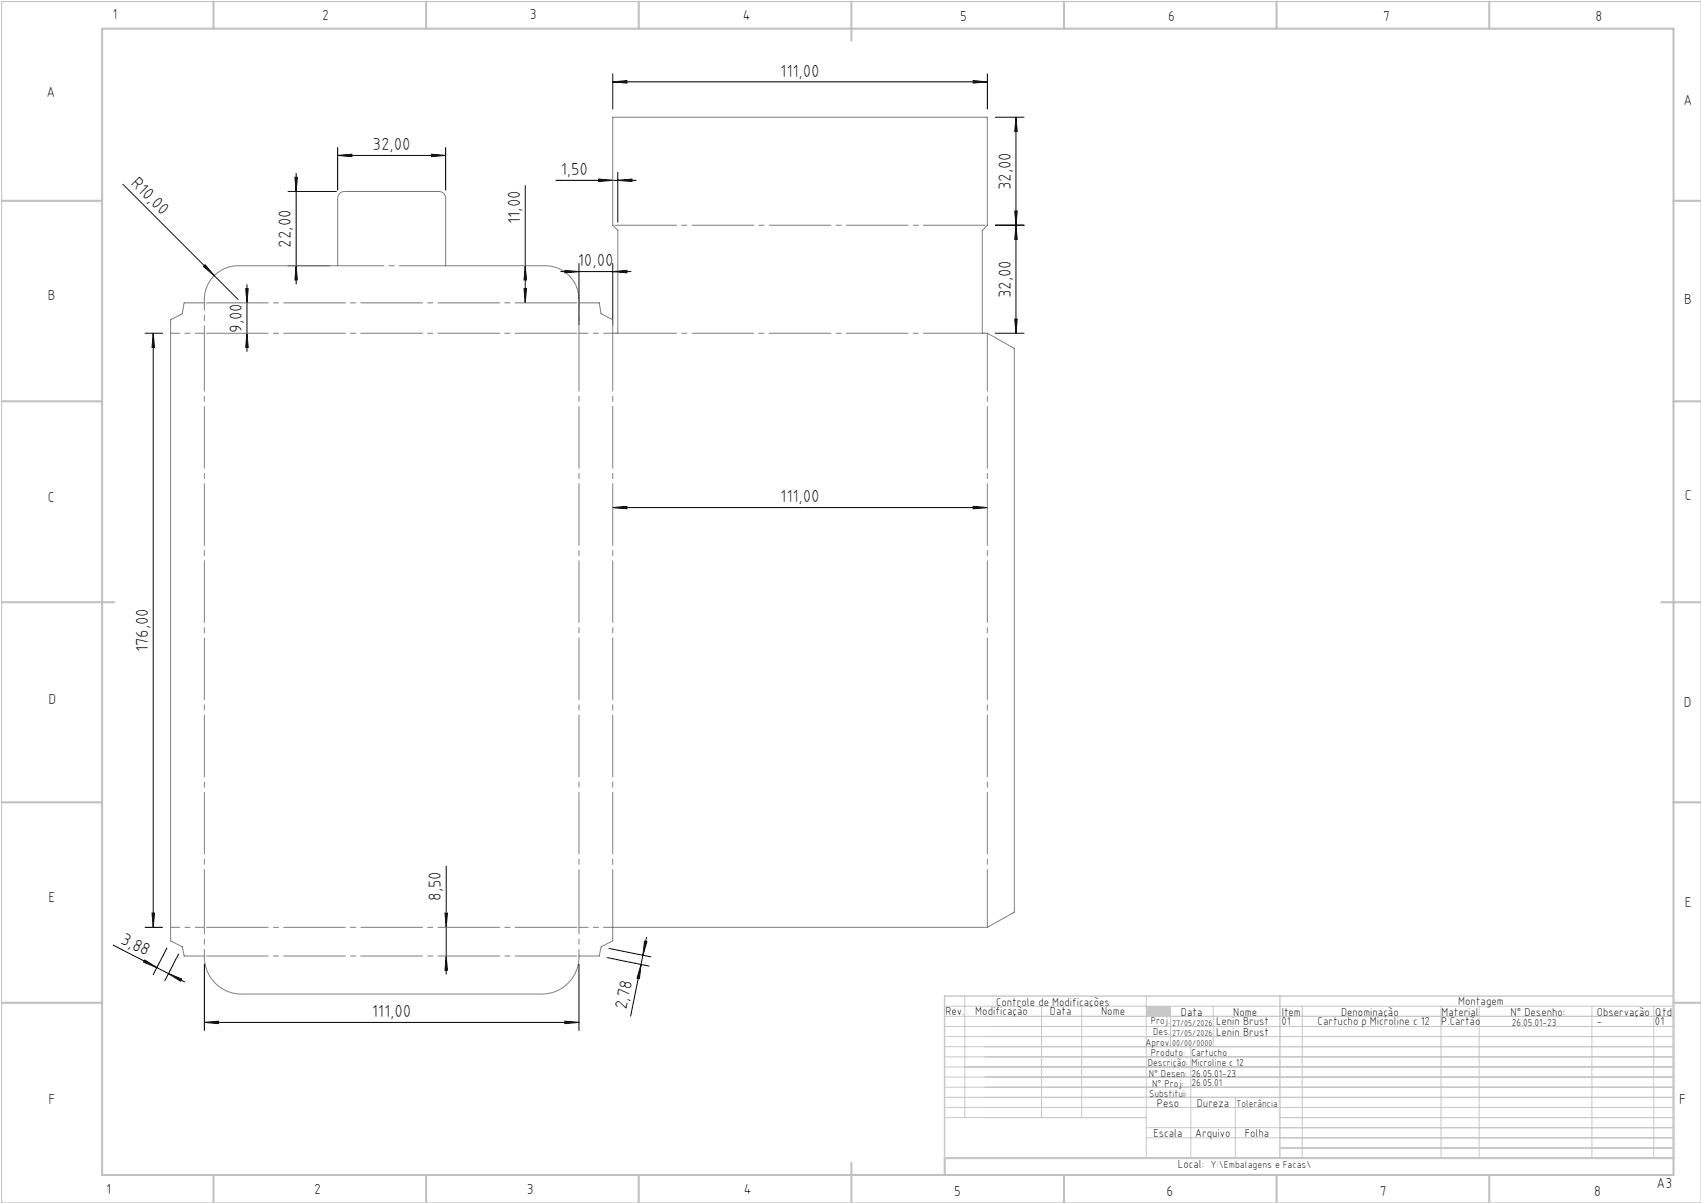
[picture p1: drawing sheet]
<svg xmlns="http://www.w3.org/2000/svg" width="420mm" height="297mm" viewBox="0 0 420 297" stroke-linecap="round" stroke-linejoin="round" font-family="sans-serif">
<path d="M.4 .4h419.6v296.6h-419.6z" fill="none" stroke="#c0c0c0" stroke-width=".25"/>
<g fill="none" stroke="#c0c0c0" stroke-width=".5">
<path d="M25.2 7.1h388v283h-388zM52.7 .4v6.7M105.2 .4v6.7M157.7 .4v6.7M210.2 .4v9.7M262.7 .4v6.7M315.2 .4v6.7M367.7 .4v6.7M.4 49.6h24.8M413.2 49.6h6.8M.4 99.1h24.8M413.2 99.1h6.8"/>
<path d="M.4 148.7h27.8M410.2 148.7h9.8M.4 198.1h24.8M413.2 198.1h6.8M.4 247.6h24.8M413.2 247.6h6.8M52.7 290.1v6.9M105.2 290.1v6.9M157.7 290.1v6.9M210.2 287.1v9.9M262.7 290.1v6.9M315.2 290.1v6.9"/>
<path d="M367.7 290.1v6.9M413.2 285.9h-179.9v4.2"/>
</g>
<g fill="none" stroke="#c3c8d2" stroke-width=".25">
<path d="M233.2 250.9h180M233.2 248.4h180M233.2 253.4h180M233.2 255.9h180M233.2 258.4h180M238.2 245.9v30M257.2 248.4v27.5M267.1 248.4v27.5M283 245.9v40M289 248.4v10M294 258.4v27.5M299.6 248.4v10"/>
<path d="M321.5 248.4v37.5M355.8 248.4v37.5M365.2 248.4v37.5M393.1 248.4v37.5M408.3 248.4v37.5M233.2 260.9h180M233.2 263.4h180M233.2 265.9h180M233.2 268.4h180M233.2 270.9h180M233.2 273.4h180M233.2 275.9h49.8"/>
<path d="M283 278.4h130.2M305 270.9v15M316 275.9h97.2M283 280.9h130.2M316 283.4h97.2"/>
</g>
<path d="M233.2 245.9h180v40h-180zM316 245.9v40" fill="none" stroke="#c3c8d2" stroke-width=".35"/>
<path d="M283 248.4h6v2.5h-6z" fill-rule="evenodd" fill="#c3c8d2"/>
<g fill="none" stroke="#000" stroke-width=".25">
<path d="M151.3 18.2v8.7M240.3 19.9l3.5 .3-3.5 .3zM243.8 18.2v8.7M83.4 38.4l3.5-.3v.6zM83.4 36.4v10.5M83.4 38.4h26.6M106.5 38.1l3.5 .3-3.5 .3zM110 36.4v10.5M151.3 20.2l3.5-.3v.6zM151.3 20.2h92.5M245.8 28.9h7.1M250.9 28.9v53.4"/>
<path d="M250.9 28.9l.3 3.5h-.6zM30.3 45.5l22.6 22.5M71.1 47.3h11.9M72.8 43.8h.6l-.3 3.5zM73.1 42.8v27.3M129.7 45.8v29M137.3 44.5h19.7M147.8 44.2l3.5 .3-3.5 .3zM152.5 44.5l3.5-.3v.6zM152.5 42.5v12.4M245.8 55.6h7.1M250.6 52.1h.6l-.3 3.5z"/>
<path d="M250.9 55.6l.3 3.5h-.6zM50.2 65.8l.4-.4 2.3 2.6zM52.9 68l5.9 5.9M60.7 71.3h.6l-.3 3.5zM61 70.3v16.5M71.1 65.6h10.3M73.1 65.6l.3 3.5h-.6zM129.4 71.3h.6l-.3 3.5zM129.7 65.6l.3 3.5h-.6zM138.5 67.1h17.3M139.5 66.8l3.5 .3-3.5 .3zM143 65.1v15.2"/>
<path d="M151.3 67.1l3.5-.3v.6zM151.3 65.1v15.2M250.6 78.8h.6l-.3 3.5zM35.8 82.3h4.3M37.8 82.3l.3 3.5h-.6zM37.8 82.3v146.6M61 82.3l.3 3.5h-.6zM245.8 82.3h7.1M151.3 125.3l3.5-.3v.6zM151.3 125.3h92.5M240.3 125l3.5 .3-3.5 .3zM110.2 213.8v26.7"/>
<path d="M27.9 233.3l17.7 9.1M35.8 237l2.9 1.9-3.2-1.4zM35.8 228.9h4.3M37.5 225.4h.6l-.3 3.5zM41.2 234.1l-3.4 6.6M44.1 235.5l-3.4 6.6M50.5 238v16.4M109.9 225.4h.6l-.3 3.5zM110.2 236l.3 3.5h-.6zM143 238v16.4M149.9 236.4l10.3 2.1M150.4 234.1l10.3 2.1"/>
<path d="M158.3 238.1l-.4 3.5-.6-.1zM159.1 232.3l.6 .2-1 3.3zM159.6 231.4l-3.9 19.5M41.6 240.4l3.3 1.3-.3 .5zM50.5 252.4l3.5-.3v.6zM50.5 252.4h92.5M139.5 252.1l3.5 .3-3.5 .3z"/>
</g>
<path d="M50.3 74.8h-4.8l-.5 2.7-2.9 1.4v153.4l2.9 1.5 .5 2.2h5a9.2 9.2 0 0 0 9.1 9.4h74.2a9.2 9.2 0 0 0 9.2-9.4h5l.4-2.2 2.9-1.5v-3.4h92.5l6.7-3.7v-139.2l-6.7-3.7h-1.3v-25.4l1.3-1.3v-26.7h-92.5v26.7l1.2 1.3v25.4h-1.2v-3.4l-2.9-1.4-.4-2.7h-5a8.4 8.4 0 0 0-8.4-9.2h-24.6v-16.7l-.1-.7-.5-.6-1-.3h-23.4l-.7 .1-.4 .4-.5 1v16.8h-24.6a8.4 8.4 0 0 0-8.3 9.2" fill="none" stroke="#808080" stroke-width=".25"/>
<path d="M143 82.3v146.6M151.3 82.3v146.6M243.8 82.3v146.6M50.5 228.9v-146.6" fill="none" stroke="#808080" stroke-width=".25" stroke-dasharray="15.2 1.3 1.3 1.3" stroke-dashoffset="1"/>
<path d="M151.3 55.6h92.5M143 74.8h-92.5M50.5 82.3h92.5M151.3 82.3h92.5M50.5 236h92.5M143 228.9h-92.5" fill="none" stroke="#808080" stroke-width=".25" stroke-dasharray="15.2 1.3 1.3 1.3" stroke-dashoffset="-.5"/>
<path d="M42.1 82.3h8.4M143 82.3h8.3M50.5 228.9h-8.4M151.3 228.9h-8.3" fill="none" stroke="#808080" stroke-width=".25" stroke-dasharray="15.2 1.3 1.3 1.3" stroke-dashoffset="13"/>
<path d="M50.5 82.3v-7.5M143 82.3v-7.5" fill="none" stroke="#808080" stroke-width=".25" stroke-dasharray="15.2 1.3 1.3 1.3" stroke-dashoffset="13.4"/>
<path d="M50.5 228.9v7.1M143 236v-7.1" fill="none" stroke="#808080" stroke-width=".25" stroke-dasharray="15.2 1.3 1.3 1.3" stroke-dashoffset="13.6"/>
<path d="M83.4 65.6h26.6" fill="none" stroke="#808080" stroke-width=".25" stroke-dasharray="15.2 1.3 1.3 1.3" stroke-dashoffset="3.8"/>
<g fill="#000">
<path d="M50.2 65.8l.4-.4 2.3 2.6z"/>
<path d="M152.5 44.5l3.5-.3v.6zM147.8 44.2l3.5 .3-3.5 .3z"/>
<path d="M37.8 82.3l.3 3.5h-.6zM37.5 225.4h.6l-.3 3.5zM109.9 225.4h.6l-.3 3.5zM110.2 236l.3 3.5h-.6zM60.7 71.3h.6l-.3 3.5zM61 82.3l.3 3.5h-.6zM72.8 43.8h.6l-.3 3.5zM73.1 65.6l.3 3.5h-.6zM250.9 55.6l.3 3.5h-.6zM250.6 78.8h.6l-.3 3.5zM250.9 28.9l.3 3.5h-.6zM250.6 52.1h.6l-.3 3.5zM129.7 65.6l.3 3.5h-.6zM129.4 71.3h.6l-.3 3.5z"/>
<path d="M35.8 237l2.9 1.9-3.2-1.4zM41.6 240.4l3.3 1.3-.3 .5z"/>
<path d="M159.1 232.3l.6 .2-1 3.3zM158.3 238.1l-.4 3.5-.6-.1z"/>
<path d="M50.5 252.4l3.5-.3v.6zM139.5 252.1l3.5 .3-3.5 .3zM151.3 125.3l3.5-.3v.6zM240.3 125l3.5 .3-3.5 .3zM83.4 38.4l3.5-.3v.6zM106.5 38.1l3.5 .3-3.5 .3zM151.3 20.2l3.5-.3v.6zM240.3 19.9l3.5 .3-3.5 .3zM139.5 66.8l3.5 .3-3.5 .3zM151.3 67.1l3.5-.3v.6z"/>
</g>
<g font-size="4.3">
<text x="192.7" y="18.9">111,00</text>
<text x="92" y="37.1">32,00</text>
<text x="32.1" y="45.4" transform="rotate(45 32.1 45.4)">R10,00</text>
<text x="138.5" y="43.2">1,50</text>
<text x="249.6" y="47" transform="rotate(-90 249.6 47)">32,00</text>
<text x="128.4" y="55.3" transform="rotate(-90 128.4 55.3)">11,00</text>
<text x="71.8" y="61.2" transform="rotate(-90 71.8 61.2)">22,00</text>
<text x="142.7" y="65.8">10,00</text>
<text x="249.6" y="73.7" transform="rotate(-90 249.6 73.7)">32,00</text>
<text x="59.7" y="82.2" transform="rotate(-90 59.7 82.2)">9,00</text>
<text x="192.7" y="124">111,00</text>
<text x="36.5" y="161.1" transform="rotate(-90 36.5 161.1)">176,00</text>
<text x="108.9" y="222.4" transform="rotate(-90 108.9 222.4)">8,50</text>
<text x="29.6" y="232.7" transform="rotate(27 29.6 232.7)">3,88</text>
<text x="91.8" y="251.1">111,00</text>
<text x="154.7" y="249.4" transform="rotate(-79 154.7 249.4)">2,78</text>
</g>
<g font-size="3.6">
<text x="27.8" y="4.8">1</text>
<text x="79.5" y="4.9">2</text>
<text x="130.8" y="4.8">3</text>
<text x="183.4" y="4.9">4</text>
<text x="237.1" y="5.1">5</text>
<text x="288.4" y="5.2">6</text>
<text x="341.5" y="5.1">7</text>
<text x="394" y="5.2">8</text>
<text x="11.5" y="24">A</text>
<text x="415.7" y="25.8">A</text>
<text x="11.8" y="74.1">B</text>
<text x="415.8" y="75.1">B</text>
<text x="11.8" y="124">C</text>
<text x="416" y="123.5">C</text>
<text x="12" y="173.7">D</text>
<text x="415.8" y="174.7">D</text>
<text x="12" y="222.6">E</text>
<text x="416" y="223.9">E</text>
<text x="12" y="272.6">F</text>
<text x="414.6" y="272.6">F</text>
<text x="409" y="293.3">A3</text>
<text x="26.2" y="294.8">1</text>
<text x="77.6" y="294.8">2</text>
<text x="130.1" y="294.8">3</text>
<text x="183.7" y="294.7">4</text>
<text x="235.6" y="295.2">5</text>
<text x="288" y="295.2">6</text>
<text x="340.7" y="295.2">7</text>
<text x="393.6" y="295.2">8</text>
</g>
<g font-size="2.9">
<text x="240.8" y="250.6">Modificação</text>
<text x="259.2" y="250.6">Data</text>
<text x="271.9" y="250.6">Nome</text>
<text x="290.9" y="288.4">Local:</text>
</g>
<g font-size="2.8">
<text x="233.4" y="250.6">Rev.</text>
<text x="246" y="248.4">Controle de Modificações</text>
<text x="291.6" y="250.8">Data</text>
<text x="304.5" y="250.8">Nome</text>
<text x="316.5" y="250.9">Item</text>
<text x="331.1" y="250.9">Denominação</text>
<text x="355.9" y="250.9">Material</text>
<text x="360.1" y="248.2">Montagem</text>
<text x="373" y="250.9">N° Desenho:</text>
<text x="394.3" y="250.9">Observação</text>
<text x="408.7" y="250.9">Qtd</text>
<text x="300.3" y="253.1">Lenin Brust</text>
<text x="300.3" y="255.8">Lenin Brust</text>
<text x="316.4" y="253.1">01</text>
<text x="325.3" y="253.1">Cartucho p Microline c 12</text>
<text x="355.9" y="253.1">P.Cartão</text>
<text x="394.3" y="253.1">-</text>
<text x="408.6" y="253.1">01</text>
<text x="285.6" y="273.3">Peso</text>
<text x="295.5" y="273.3">Dureza</text>
<text x="284.8" y="280.8">Escala</text>
<text x="295.1" y="280.8">Arquivo</text>
<text x="307.3" y="280.8">Folha</text>
</g>
<g font-size="2.5">
<text x="284.1" y="252.9">Proj.</text>
<text x="284.8" y="255.5">Des.</text>
<text x="373.3" y="253.3">26.05.01-23</text>
<text x="282.8" y="258.3">Aprov.</text>
<text x="283.4" y="263.3">Descrição:</text>
<text x="284.2" y="260.7">Produto:</text>
<text x="294.2" y="263.2">Microline c 12</text>
<text x="294.2" y="260.7">Cartucho</text>
<text x="283.7" y="265.9">N° Desen:</text>
<text x="284.5" y="268.3">N° Proj:</text>
<text x="294.2" y="268.1">26.05.01</text>
<text x="294.2" y="265.8">26.05.01-23</text>
<text x="283.7" y="270.9">Substitui:</text>
<text x="305.2" y="273.3">Tolerância</text>
<text x="298.9" y="288.4">Y:\Embalagens e Facas\</text>
</g>
<g font-size="2.1">
<text x="289.4" y="253.3">27/05/2026</text>
<text x="289.4" y="255.8">27/05/2026</text>
<text x="289.4" y="258.3">00/00/0000</text>
</g>
</svg>
